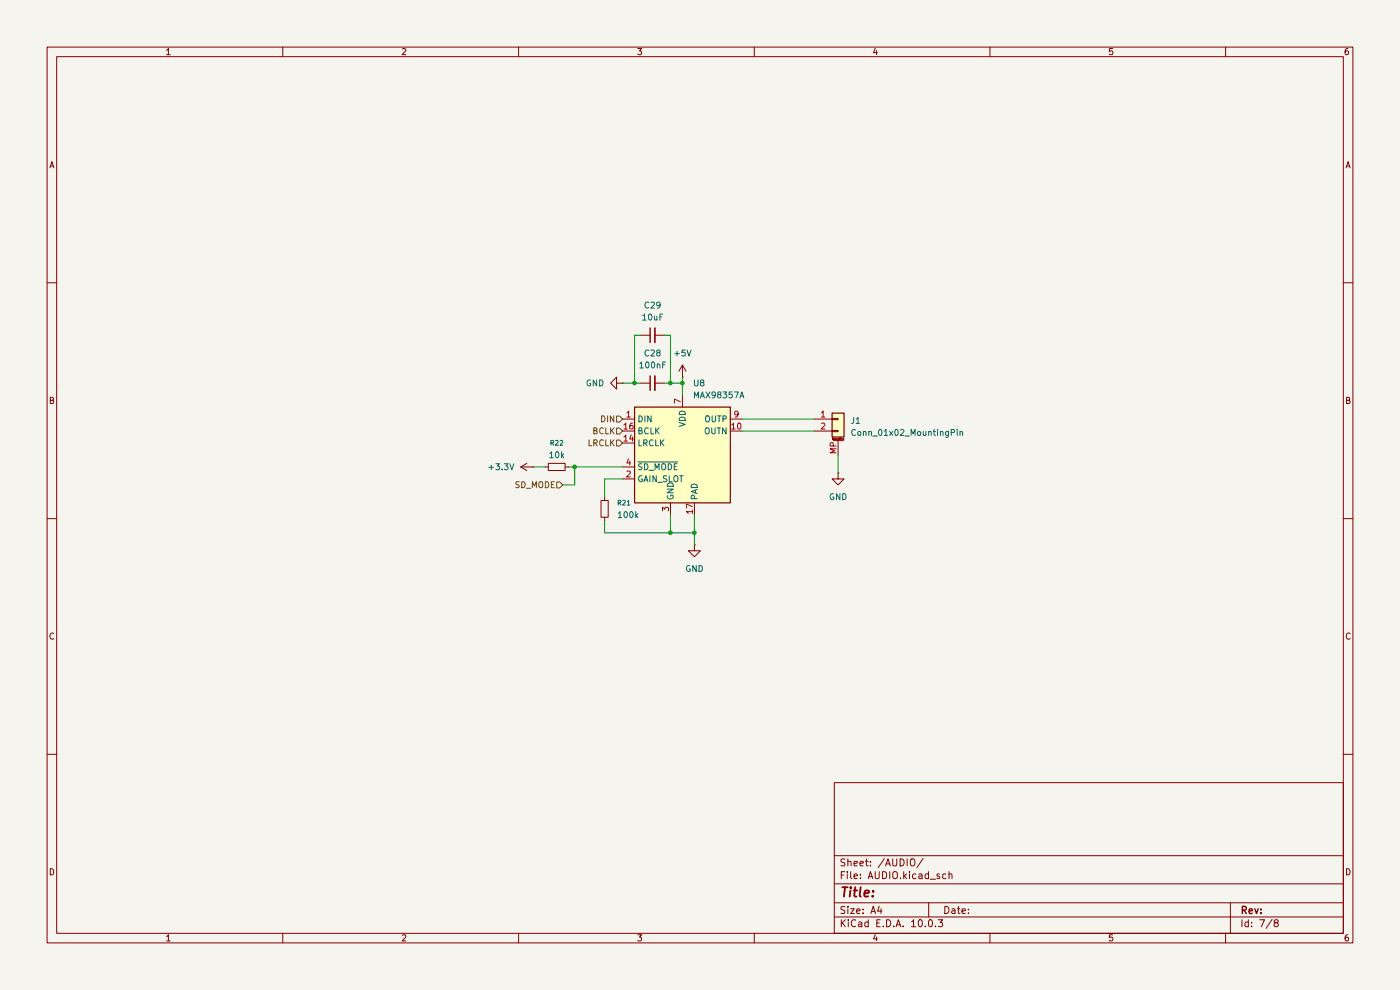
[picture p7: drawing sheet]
(kicad_sch
 (version 20260306)
 (generator "eeschema")
 (generator_version "10.0")
 (paper "A4")
 (lib_symbols
  (symbol "Audio:MAX98357A" (exclude_from_sim no) (in_bom yes) (on_board yes)
   (in_pos_files yes)
   (duplicate_pin_numbers_are_jumpers no)
   (property "Reference" "U" (at -8.89 11.43 0) (show_name no) (do_not_autoplace no) (effects (font (size 1.27 1.27))))
   (property "Value" "MAX98357A" (at 10.16 11.43 0) (show_name no) (do_not_autoplace no) (effects (font (size 1.27 1.27))))
   (property "Footprint" "Package_DFN_QFN:TQFN-16-1EP_3x3mm_P0.5mm_EP1.23x1.23mm" (at -1.27 -2.54 0) (show_name no) (do_not_autoplace no) (hide yes) (effects (font (size 1.27 1.27))))
   (property "Datasheet" "https://www.analog.com/media/en/technical-documentation/data-sheets/MAX98357A-MAX98357B.pdf" (at 0 -2.54 0) (show_name no) (do_not_autoplace no) (hide yes) (effects (font (size 1.27 1.27))))
   (property "Description" "Mono DAC with amplifier, I2S, PCM, TDM, 32-bit, 96khz, 3.2W, TQFP-16" (at 0 0 0) (show_name no) (do_not_autoplace no) (hide yes) (effects (font (size 1.27 1.27))))
   (symbol "MAX98357A_1_1"
    (rectangle (start -10.16 10.16) (end 10.16 -10.16) (stroke (width 0.254) (type default)) (fill (type background)))
    (pin input line (at -12.7 7.62 0) (length 2.54) (name "DIN" (effects (font (size 1.27 1.27)))) (number "1" (effects (font (size 1.27 1.27)))))
    (pin passive line (at -12.7 -5.08 0) (length 2.54) (name "GAIN_SLOT" (effects (font (size 1.27 1.27)))) (number "2" (effects (font (size 1.27 1.27)))))
    (pin power_in line (at -2.54 -12.7 90) (length 2.54) (name "GND" (effects (font (size 1.27 1.27)))) (number "3" (effects (font (size 1.27 1.27)))))
    (pin input line (at -12.7 -2.54 0) (length 2.54) (name "~{SD_MODE}" (effects (font (size 1.27 1.27)))) (number "4" (effects (font (size 1.27 1.27)))))
    (pin no_connect line (at 10.16 2.54 180) (length 2.54) (hide yes) (name "NC" (effects (font (size 1.27 1.27)))) (number "5" (effects (font (size 1.27 1.27)))))
    (pin no_connect line (at 10.16 0 180) (length 2.54) (hide yes) (name "NC" (effects (font (size 1.27 1.27)))) (number "6" (effects (font (size 1.27 1.27)))))
    (pin power_in line (at 0 12.7 270) (length 2.54) (name "VDD" (effects (font (size 1.27 1.27)))) (number "7" (effects (font (size 1.27 1.27)))))
    (pin passive line (at 0 12.7 270) (length 2.54) (hide yes) (name "VDD" (effects (font (size 1.27 1.27)))) (number "8" (effects (font (size 1.27 1.27)))))
    (pin output line (at 12.7 7.62 180) (length 2.54) (name "OUTP" (effects (font (size 1.27 1.27)))) (number "9" (effects (font (size 1.27 1.27)))))
    (pin output line (at 12.7 5.08 180) (length 2.54) (name "OUTN" (effects (font (size 1.27 1.27)))) (number "10" (effects (font (size 1.27 1.27)))))
    (pin passive line (at -2.54 -12.7 90) (length 2.54) (hide yes) (name "GND" (effects (font (size 1.27 1.27)))) (number "11" (effects (font (size 1.27 1.27)))))
    (pin no_connect line (at 10.16 -5.08 180) (length 2.54) (hide yes) (name "NC" (effects (font (size 1.27 1.27)))) (number "12" (effects (font (size 1.27 1.27)))))
    (pin no_connect line (at 10.16 -7.62 180) (length 2.54) (hide yes) (name "NC" (effects (font (size 1.27 1.27)))) (number "13" (effects (font (size 1.27 1.27)))))
    (pin input line (at -12.7 2.54 0) (length 2.54) (name "LRCLK" (effects (font (size 1.27 1.27)))) (number "14" (effects (font (size 1.27 1.27)))))
    (pin passive line (at -2.54 -12.7 90) (length 2.54) (hide yes) (name "GND" (effects (font (size 1.27 1.27)))) (number "15" (effects (font (size 1.27 1.27)))))
    (pin input line (at -12.7 5.08 0) (length 2.54) (name "BCLK" (effects (font (size 1.27 1.27)))) (number "16" (effects (font (size 1.27 1.27)))))
    (pin unspecified line (at 2.54 -12.7 90) (length 2.54) (name "PAD" (effects (font (size 1.27 1.27)))) (number "17" (effects (font (size 1.27 1.27))))))
   (embedded_fonts no))
  (symbol "Connector_Generic_MountingPin:Conn_01x02_MountingPin"
   (pin_names
    (offset 1.016) (hide yes)) (exclude_from_sim no) (in_bom yes) (on_board yes)
   (in_pos_files yes)
   (duplicate_pin_numbers_are_jumpers no)
   (property "Reference" "J" (at 0 2.54 0) (show_name no) (do_not_autoplace no) (effects (font (size 1.27 1.27))))
   (property "Value" "Conn_01x02_MountingPin" (at 1.27 -5.08 0) (show_name no) (do_not_autoplace no) (effects (font (size 1.27 1.27)) (justify left)))
   (property "Footprint" "" (at 0 0 0) (show_name no) (do_not_autoplace no) (hide yes) (effects (font (size 1.27 1.27))))
   (property "Datasheet" "" (at 0 0 0) (show_name no) (do_not_autoplace no) (hide yes) (effects (font (size 1.27 1.27))))
   (property "Description" "Generic connectable mounting pin connector, single row, 01x02, script generated (kicad-library-utils/schlib/autogen/connector/)" (at 0 0 0) (show_name no) (do_not_autoplace no) (hide yes) (effects (font (size 1.27 1.27))))
   (symbol "Conn_01x02_MountingPin_1_1"
    (rectangle (start -1.27 1.27) (end 1.27 -3.81) (stroke (width 0.254) (type default)) (fill (type background)))
    (rectangle (start -1.27 0.127) (end 0 -0.127) (stroke (width 0.1524) (type default)) (fill (type none)))
    (rectangle (start -1.27 -2.413) (end 0 -2.667) (stroke (width 0.1524) (type default)) (fill (type none)))
    (polyline (pts (xy -1.016 -4.572) (xy 1.016 -4.572)) (stroke (width 0.1524) (type default)) (fill (type none)))
    (text "Mounting" (at 0 -4.191 0) (effects (font (size 0.381 0.381))))
    (pin passive line (at -5.08 0 0) (length 3.81) (name "Pin_1" (effects (font (size 1.27 1.27)))) (number "1" (effects (font (size 1.27 1.27)))))
    (pin passive line (at -5.08 -2.54 0) (length 3.81) (name "Pin_2" (effects (font (size 1.27 1.27)))) (number "2" (effects (font (size 1.27 1.27)))))
    (pin passive line (at 0 -7.62 90) (length 3.048) (name "MountPin" (effects (font (size 1.27 1.27)))) (number "MP" (effects (font (size 1.27 1.27))))))
   (embedded_fonts no))
  (symbol "Device:C_Small"
   (pin_numbers (hide yes))
   (pin_names
    (offset 0.254) (hide yes)) (exclude_from_sim no) (in_bom yes) (on_board yes)
   (in_pos_files yes)
   (duplicate_pin_numbers_are_jumpers no)
   (property "Reference" "C" (at 0.254 1.778 0) (show_name no) (do_not_autoplace no) (effects (font (size 1.27 1.27)) (justify left)))
   (property "Value" "C_Small" (at 0.254 -2.032 0) (show_name no) (do_not_autoplace no) (effects (font (size 1.27 1.27)) (justify left)))
   (property "Footprint" "" (at 0 0 0) (show_name no) (do_not_autoplace no) (hide yes) (effects (font (size 1.27 1.27))))
   (property "Datasheet" "" (at 0 0 0) (show_name no) (do_not_autoplace no) (hide yes) (effects (font (size 1.27 1.27))))
   (property "Description" "Unpolarized capacitor, small symbol" (at 0 0 0) (show_name no) (do_not_autoplace no) (hide yes) (effects (font (size 1.27 1.27))))
   (symbol "C_Small_0_1"
    (polyline (pts (xy -1.524 0.508) (xy 1.524 0.508)) (stroke (width 0.3048) (type default)) (fill (type none)))
    (polyline (pts (xy -1.524 -0.508) (xy 1.524 -0.508)) (stroke (width 0.3302) (type default)) (fill (type none))))
   (symbol "C_Small_1_1"
    (pin passive line (at 0 2.54 270) (length 2.032) (name "" (effects (font (size 1.27 1.27)))) (number "1" (effects (font (size 1.27 1.27)))))
    (pin passive line (at 0 -2.54 90) (length 2.032) (name "" (effects (font (size 1.27 1.27)))) (number "2" (effects (font (size 1.27 1.27))))))
   (embedded_fonts no))
  (symbol "Device:R_Small"
   (pin_numbers (hide yes))
   (pin_names
    (offset 0.254) (hide yes)) (exclude_from_sim no) (in_bom yes) (on_board yes)
   (in_pos_files yes)
   (duplicate_pin_numbers_are_jumpers no)
   (property "Reference" "R" (at 0 0 90) (show_name no) (do_not_autoplace no) (effects (font (size 1.016 1.016))))
   (property "Value" "R_Small" (at 1.778 0 90) (show_name no) (do_not_autoplace no) (effects (font (size 1.27 1.27))))
   (property "Footprint" "" (at 0 0 0) (show_name no) (do_not_autoplace no) (hide yes) (effects (font (size 1.27 1.27))))
   (property "Datasheet" "" (at 0 0 0) (show_name no) (do_not_autoplace no) (hide yes) (effects (font (size 1.27 1.27))))
   (property "Description" "Resistor, small symbol" (at 0 0 0) (show_name no) (do_not_autoplace no) (hide yes) (effects (font (size 1.27 1.27))))
   (symbol "R_Small_0_1"
    (rectangle (start -0.762 1.778) (end 0.762 -1.778) (stroke (width 0.2032) (type default)) (fill (type none))))
   (symbol "R_Small_1_1"
    (pin passive line (at 0 2.54 270) (length 0.762) (name "" (effects (font (size 1.27 1.27)))) (number "1" (effects (font (size 1.27 1.27)))))
    (pin passive line (at 0 -2.54 90) (length 0.762) (name "" (effects (font (size 1.27 1.27)))) (number "2" (effects (font (size 1.27 1.27))))))
   (embedded_fonts no))
  (symbol "power:+3.3V"
   (power global)
   (pin_numbers (hide yes))
   (pin_names
    (offset 0) (hide yes)) (exclude_from_sim no) (in_bom yes) (on_board yes)
   (in_pos_files yes)
   (duplicate_pin_numbers_are_jumpers no)
   (property "Reference" "#PWR" (at 0 -3.81 0) (show_name no) (do_not_autoplace no) (hide yes) (effects (font (size 1.27 1.27))))
   (property "Value" "+3.3V" (at 0 3.556 0) (show_name no) (do_not_autoplace no) (effects (font (size 1.27 1.27))))
   (property "Footprint" "" (at 0 0 0) (show_name no) (do_not_autoplace no) (hide yes) (effects (font (size 1.27 1.27))))
   (property "Datasheet" "" (at 0 0 0) (show_name no) (do_not_autoplace no) (hide yes) (effects (font (size 1.27 1.27))))
   (property "Description" "Power symbol creates a global label with name \"+3.3V\"" (at 0 0 0) (show_name no) (do_not_autoplace no) (hide yes) (effects (font (size 1.27 1.27))))
   (symbol "+3.3V_0_1"
    (polyline (pts (xy -0.762 1.27) (xy 0 2.54)) (stroke (width 0) (type default)) (fill (type none)))
    (polyline (pts (xy 0 2.54) (xy 0.762 1.27)) (stroke (width 0) (type default)) (fill (type none)))
    (polyline (pts (xy 0 0) (xy 0 2.54)) (stroke (width 0) (type default)) (fill (type none))))
   (symbol "+3.3V_1_1"
    (pin power_in line (at 0 0 90) (length 0) (name "" (effects (font (size 1.27 1.27)))) (number "1" (effects (font (size 1.27 1.27))))))
   (embedded_fonts no))
  (symbol "power:+5V"
   (power global)
   (pin_numbers (hide yes))
   (pin_names
    (offset 0) (hide yes)) (exclude_from_sim no) (in_bom yes) (on_board yes)
   (in_pos_files yes)
   (duplicate_pin_numbers_are_jumpers no)
   (property "Reference" "#PWR" (at 0 -3.81 0) (show_name no) (do_not_autoplace no) (hide yes) (effects (font (size 1.27 1.27))))
   (property "Value" "+5V" (at 0 3.556 0) (show_name no) (do_not_autoplace no) (effects (font (size 1.27 1.27))))
   (property "Footprint" "" (at 0 0 0) (show_name no) (do_not_autoplace no) (hide yes) (effects (font (size 1.27 1.27))))
   (property "Datasheet" "" (at 0 0 0) (show_name no) (do_not_autoplace no) (hide yes) (effects (font (size 1.27 1.27))))
   (property "Description" "Power symbol creates a global label with name \"+5V\"" (at 0 0 0) (show_name no) (do_not_autoplace no) (hide yes) (effects (font (size 1.27 1.27))))
   (symbol "+5V_0_1"
    (polyline (pts (xy -0.762 1.27) (xy 0 2.54)) (stroke (width 0) (type default)) (fill (type none)))
    (polyline (pts (xy 0 2.54) (xy 0.762 1.27)) (stroke (width 0) (type default)) (fill (type none)))
    (polyline (pts (xy 0 0) (xy 0 2.54)) (stroke (width 0) (type default)) (fill (type none))))
   (symbol "+5V_1_1"
    (pin power_in line (at 0 0 90) (length 0) (name "" (effects (font (size 1.27 1.27)))) (number "1" (effects (font (size 1.27 1.27))))))
   (embedded_fonts no))
  (symbol "power:GND"
   (power global)
   (pin_numbers (hide yes))
   (pin_names
    (offset 0) (hide yes)) (exclude_from_sim no) (in_bom yes) (on_board yes)
   (in_pos_files yes)
   (duplicate_pin_numbers_are_jumpers no)
   (property "Reference" "#PWR" (at 0 -6.35 0) (show_name no) (do_not_autoplace no) (hide yes) (effects (font (size 1.27 1.27))))
   (property "Value" "GND" (at 0 -3.81 0) (show_name no) (do_not_autoplace no) (effects (font (size 1.27 1.27))))
   (property "Footprint" "" (at 0 0 0) (show_name no) (do_not_autoplace no) (hide yes) (effects (font (size 1.27 1.27))))
   (property "Datasheet" "" (at 0 0 0) (show_name no) (do_not_autoplace no) (hide yes) (effects (font (size 1.27 1.27))))
   (property "Description" "Power symbol creates a global label with name \"GND\" , ground" (at 0 0 0) (show_name no) (do_not_autoplace no) (hide yes) (effects (font (size 1.27 1.27))))
   (symbol "GND_0_1"
    (polyline (pts (xy 0 0) (xy 0 -1.27) (xy 1.27 -1.27) (xy 0 -2.54) (xy -1.27 -1.27) (xy 0 -1.27)) (stroke (width 0) (type default)) (fill (type none))))
   (symbol "GND_1_1"
    (pin power_in line (at 0 0 270) (length 0) (name "" (effects (font (size 1.27 1.27)))) (number "1" (effects (font (size 1.27 1.27))))))
   (embedded_fonts no)))
 (junction
  (at 134.62 81.28)
  (diameter 0)
  (color 0 0 0 0))
 (junction
  (at 144.78 81.28)
  (diameter 0)
  (color 0 0 0 0))
 (junction
  (at 142.24 113.03)
  (diameter 0)
  (color 0 0 0 0))
 (junction
  (at 142.24 81.28)
  (diameter 0)
  (color 0 0 0 0))
 (junction
  (at 121.92 99.06)
  (diameter 0)
  (color 0 0 0 0))
 (junction
  (at 147.32 113.03)
  (diameter 0)
  (color 0 0 0 0))
 (wire
  (pts (xy 113.03 99.06) (xy 115.57 99.06))
  (stroke (width 0) (type default)))
 (wire
  (pts (xy 144.78 81.28) (xy 144.78 83.82))
  (stroke (width 0) (type default)))
 (wire
  (pts (xy 135.89 71.12) (xy 134.62 71.12))
  (stroke (width 0) (type default)))
 (wire
  (pts (xy 144.78 80.01) (xy 144.78 81.28))
  (stroke (width 0) (type default)))
 (wire
  (pts (xy 142.24 71.12) (xy 142.24 81.28))
  (stroke (width 0) (type default)))
 (wire
  (pts (xy 121.92 102.87) (xy 121.92 99.06))
  (stroke (width 0) (type default)))
 (wire
  (pts (xy 134.62 71.12) (xy 134.62 81.28))
  (stroke (width 0) (type default)))
 (wire
  (pts (xy 140.97 71.12) (xy 142.24 71.12))
  (stroke (width 0) (type default)))
 (wire
  (pts (xy 121.92 99.06) (xy 132.08 99.06))
  (stroke (width 0) (type default)))
 (wire
  (pts (xy 132.08 81.28) (xy 134.62 81.28))
  (stroke (width 0) (type default)))
 (wire
  (pts (xy 128.27 101.6) (xy 132.08 101.6))
  (stroke (width 0) (type default)))
 (wire
  (pts (xy 128.27 105.41) (xy 128.27 101.6))
  (stroke (width 0) (type default)))
 (wire
  (pts (xy 147.32 113.03) (xy 147.32 115.57))
  (stroke (width 0) (type default)))
 (wire
  (pts (xy 172.72 88.9) (xy 157.48 88.9))
  (stroke (width 0) (type default)))
 (wire
  (pts (xy 120.65 99.06) (xy 121.92 99.06))
  (stroke (width 0) (type default)))
 (wire
  (pts (xy 128.27 110.49) (xy 128.27 113.03))
  (stroke (width 0) (type default)))
 (wire
  (pts (xy 142.24 81.28) (xy 144.78 81.28))
  (stroke (width 0) (type default)))
 (wire
  (pts (xy 134.62 81.28) (xy 135.89 81.28))
  (stroke (width 0) (type default)))
 (wire
  (pts (xy 177.8 100.33) (xy 177.8 96.52))
  (stroke (width 0) (type default)))
 (wire
  (pts (xy 140.97 81.28) (xy 142.24 81.28))
  (stroke (width 0) (type default)))
 (wire
  (pts (xy 128.27 113.03) (xy 142.24 113.03))
  (stroke (width 0) (type default)))
 (wire
  (pts (xy 142.24 113.03) (xy 147.32 113.03))
  (stroke (width 0) (type default)))
 (wire
  (pts (xy 172.72 91.44) (xy 157.48 91.44))
  (stroke (width 0) (type default)))
 (wire
  (pts (xy 147.32 109.22) (xy 147.32 113.03))
  (stroke (width 0) (type default)))
 (wire
  (pts (xy 142.24 109.22) (xy 142.24 113.03))
  (stroke (width 0) (type default)))
 (wire
  (pts (xy 119.38 102.87) (xy 121.92 102.87))
  (stroke (width 0) (type default)))
 (hierarchical_label "DIN"
  (shape input)
  (at 132.08 88.9 180)
  (effects (font (size 1.27 1.27)) (justify right)))
 (hierarchical_label "BCLK"
  (shape input)
  (at 132.08 91.44 180)
  (effects (font (size 1.27 1.27)) (justify right)))
 (hierarchical_label "SD_MODE"
  (shape input)
  (at 119.38 102.87 180)
  (effects (font (size 1.27 1.27)) (justify right)))
 (hierarchical_label "LRCLK"
  (shape input)
  (at 132.08 93.98 180)
  (effects (font (size 1.27 1.27)) (justify right)))
 (symbol
  (lib_id "Audio:MAX98357A")
  (at 144.78 96.52 0)
  (unit 1)
  (body_style 1)
  (exclude_from_sim no)
  (in_bom yes)
  (on_board yes)
  (in_pos_files yes)
  (dnp no)
  (fields_autoplaced yes)
  (property "Reference" "U8" (at 146.9233 81.28 0) (show_name no) (do_not_autoplace no) (effects (font (size 1.27 1.27)) (justify left)))
  (property "Value" "MAX98357A" (at 146.9233 83.82 0) (show_name no) (do_not_autoplace no) (effects (font (size 1.27 1.27)) (justify left)))
  (property "Footprint" "Package_DFN_QFN:TQFN-16-1EP_3x3mm_P0.5mm_EP1.23x1.23mm" (at 143.51 99.06 0) (hide yes) (show_name no) (do_not_autoplace no) (effects (font (size 1.27 1.27))))
  (property "Datasheet" "https://www.analog.com/media/en/technical-documentation/data-sheets/MAX98357A-MAX98357B.pdf" (at 144.78 99.06 0) (hide yes) (show_name no) (do_not_autoplace no) (effects (font (size 1.27 1.27))))
  (property "Description" "Mono DAC with amplifier, I2S, PCM, TDM, 32-bit, 96khz, 3.2W, TQFP-16" (at 144.78 96.52 0) (hide yes) (show_name no) (do_not_autoplace no) (effects (font (size 1.27 1.27))))
  (pin "11")
  (pin "17")
  (pin "13")
  (pin "6")
  (pin "1")
  (pin "8")
  (pin "2")
  (pin "7")
  (pin "14")
  (pin "16")
  (pin "15")
  (pin "12")
  (pin "9")
  (pin "3")
  (pin "5")
  (pin "4")
  (pin "10"))
 (symbol
  (lib_id "Device:C_Small")
  (at 138.43 71.12 90)
  (unit 1)
  (body_style 1)
  (exclude_from_sim no)
  (in_bom yes)
  (on_board yes)
  (in_pos_files yes)
  (dnp no)
  (fields_autoplaced yes)
  (property "Reference" "C29" (at 138.4363 64.77 90) (show_name no) (do_not_autoplace no) (effects (font (size 1.27 1.27))))
  (property "Value" "10uF" (at 138.4363 67.31 90) (show_name no) (do_not_autoplace no) (effects (font (size 1.27 1.27))))
  (property "Footprint" "Capacitor_SMD:C_0805_2012Metric" (at 138.43 71.12 0) (hide yes) (show_name no) (do_not_autoplace no) (effects (font (size 1.27 1.27))))
  (property "Datasheet" "" (at 138.43 71.12 0) (hide yes) (show_name no) (do_not_autoplace no) (effects (font (size 1.27 1.27))))
  (property "Description" "Unpolarized capacitor, small symbol" (at 138.43 71.12 0) (hide yes) (show_name no) (do_not_autoplace no) (effects (font (size 1.27 1.27))))
  (pin "1")
  (pin "2"))
 (symbol
  (lib_id "Device:R_Small")
  (at 128.27 107.95 0)
  (unit 1)
  (body_style 1)
  (exclude_from_sim no)
  (in_bom yes)
  (on_board yes)
  (in_pos_files yes)
  (dnp no)
  (fields_autoplaced yes)
  (property "Reference" "R21" (at 130.81 106.6799 0) (show_name no) (do_not_autoplace no) (effects (font (size 1.016 1.016)) (justify left)))
  (property "Value" "100k" (at 130.81 109.2199 0) (show_name no) (do_not_autoplace no) (effects (font (size 1.27 1.27)) (justify left)))
  (property "Footprint" "Resistor_SMD:R_0402_1005Metric" (at 128.27 107.95 0) (hide yes) (show_name no) (do_not_autoplace no) (effects (font (size 1.27 1.27))))
  (property "Datasheet" "" (at 128.27 107.95 0) (hide yes) (show_name no) (do_not_autoplace no) (effects (font (size 1.27 1.27))))
  (property "Description" "Resistor, small symbol" (at 128.27 107.95 0) (hide yes) (show_name no) (do_not_autoplace no) (effects (font (size 1.27 1.27))))
  (pin "2")
  (pin "1"))
 (symbol
  (lib_id "Device:C_Small")
  (at 138.43 81.28 90)
  (unit 1)
  (body_style 1)
  (exclude_from_sim no)
  (in_bom yes)
  (on_board yes)
  (in_pos_files yes)
  (dnp no)
  (fields_autoplaced yes)
  (property "Reference" "C28" (at 138.4363 74.93 90) (show_name no) (do_not_autoplace no) (effects (font (size 1.27 1.27))))
  (property "Value" "100nF" (at 138.4363 77.47 90) (show_name no) (do_not_autoplace no) (effects (font (size 1.27 1.27))))
  (property "Footprint" "Capacitor_SMD:C_0402_1005Metric" (at 138.43 81.28 0) (hide yes) (show_name no) (do_not_autoplace no) (effects (font (size 1.27 1.27))))
  (property "Datasheet" "" (at 138.43 81.28 0) (hide yes) (show_name no) (do_not_autoplace no) (effects (font (size 1.27 1.27))))
  (property "Description" "Unpolarized capacitor, small symbol" (at 138.43 81.28 0) (hide yes) (show_name no) (do_not_autoplace no) (effects (font (size 1.27 1.27))))
  (pin "1")
  (pin "2"))
 (symbol
  (lib_id "power:GND")
  (at 147.32 115.57 0)
  (unit 1)
  (body_style 1)
  (exclude_from_sim no)
  (in_bom yes)
  (on_board yes)
  (in_pos_files yes)
  (dnp no)
  (fields_autoplaced yes)
  (property "Reference" "#PWR049" (at 147.32 121.92 0) (hide yes) (show_name no) (do_not_autoplace no) (effects (font (size 1.27 1.27))))
  (property "Value" "GND" (at 147.32 120.65 0) (show_name no) (do_not_autoplace no) (effects (font (size 1.27 1.27))))
  (property "Footprint" "" (at 147.32 115.57 0) (hide yes) (show_name no) (do_not_autoplace no) (effects (font (size 1.27 1.27))))
  (property "Datasheet" "" (at 147.32 115.57 0) (hide yes) (show_name no) (do_not_autoplace no) (effects (font (size 1.27 1.27))))
  (property "Description" "Power symbol creates a global label with name \"GND\" , ground" (at 147.32 115.57 0) (hide yes) (show_name no) (do_not_autoplace no) (effects (font (size 1.27 1.27))))
  (pin "1"))
 (symbol
  (lib_id "Device:R_Small")
  (at 118.11 99.06 90)
  (unit 1)
  (body_style 1)
  (exclude_from_sim no)
  (in_bom yes)
  (on_board yes)
  (in_pos_files yes)
  (dnp no)
  (fields_autoplaced yes)
  (property "Reference" "R22" (at 118.11 93.98 90) (show_name no) (do_not_autoplace no) (effects (font (size 1.016 1.016))))
  (property "Value" "10k" (at 118.11 96.52 90) (show_name no) (do_not_autoplace no) (effects (font (size 1.27 1.27))))
  (property "Footprint" "Resistor_SMD:R_0402_1005Metric" (at 118.11 99.06 0) (hide yes) (show_name no) (do_not_autoplace no) (effects (font (size 1.27 1.27))))
  (property "Datasheet" "" (at 118.11 99.06 0) (hide yes) (show_name no) (do_not_autoplace no) (effects (font (size 1.27 1.27))))
  (property "Description" "Resistor, small symbol" (at 118.11 99.06 0) (hide yes) (show_name no) (do_not_autoplace no) (effects (font (size 1.27 1.27))))
  (pin "2")
  (pin "1"))
 (symbol
  (lib_id "power:GND")
  (at 177.8 100.33 0)
  (unit 1)
  (body_style 1)
  (exclude_from_sim no)
  (in_bom yes)
  (on_board yes)
  (in_pos_files yes)
  (dnp no)
  (fields_autoplaced yes)
  (property "Reference" "#PWR063" (at 177.8 106.68 0) (hide yes) (show_name no) (do_not_autoplace no) (effects (font (size 1.27 1.27))))
  (property "Value" "GND" (at 177.8 105.41 0) (show_name no) (do_not_autoplace no) (effects (font (size 1.27 1.27))))
  (property "Footprint" "" (at 177.8 100.33 0) (hide yes) (show_name no) (do_not_autoplace no) (effects (font (size 1.27 1.27))))
  (property "Datasheet" "" (at 177.8 100.33 0) (hide yes) (show_name no) (do_not_autoplace no) (effects (font (size 1.27 1.27))))
  (property "Description" "Power symbol creates a global label with name \"GND\" , ground" (at 177.8 100.33 0) (hide yes) (show_name no) (do_not_autoplace no) (effects (font (size 1.27 1.27))))
  (pin "1"))
 (symbol
  (lib_id "power:+3.3V")
  (at 113.03 99.06 90)
  (unit 1)
  (body_style 1)
  (exclude_from_sim no)
  (in_bom yes)
  (on_board yes)
  (in_pos_files yes)
  (dnp no)
  (fields_autoplaced yes)
  (property "Reference" "#PWR061" (at 116.84 99.06 0) (hide yes) (show_name no) (do_not_autoplace no) (effects (font (size 1.27 1.27))))
  (property "Value" "+3.3V" (at 109.22 99.0599 90) (show_name no) (do_not_autoplace no) (effects (font (size 1.27 1.27)) (justify left)))
  (property "Footprint" "" (at 113.03 99.06 0) (hide yes) (show_name no) (do_not_autoplace no) (effects (font (size 1.27 1.27))))
  (property "Datasheet" "" (at 113.03 99.06 0) (hide yes) (show_name no) (do_not_autoplace no) (effects (font (size 1.27 1.27))))
  (property "Description" "Power symbol creates a global label with name \"+3.3V\"" (at 113.03 99.06 0) (hide yes) (show_name no) (do_not_autoplace no) (effects (font (size 1.27 1.27))))
  (pin "1"))
 (symbol
  (lib_id "power:GND")
  (at 132.08 81.28 270)
  (unit 1)
  (body_style 1)
  (exclude_from_sim no)
  (in_bom yes)
  (on_board yes)
  (in_pos_files yes)
  (dnp no)
  (fields_autoplaced yes)
  (property "Reference" "#PWR062" (at 125.73 81.28 0) (hide yes) (show_name no) (do_not_autoplace no) (effects (font (size 1.27 1.27))))
  (property "Value" "GND" (at 128.27 81.2799 90) (show_name no) (do_not_autoplace no) (effects (font (size 1.27 1.27)) (justify right)))
  (property "Footprint" "" (at 132.08 81.28 0) (hide yes) (show_name no) (do_not_autoplace no) (effects (font (size 1.27 1.27))))
  (property "Datasheet" "" (at 132.08 81.28 0) (hide yes) (show_name no) (do_not_autoplace no) (effects (font (size 1.27 1.27))))
  (property "Description" "Power symbol creates a global label with name \"GND\" , ground" (at 132.08 81.28 0) (hide yes) (show_name no) (do_not_autoplace no) (effects (font (size 1.27 1.27))))
  (pin "1"))
 (symbol
  (lib_id "power:+5V")
  (at 144.78 80.01 0)
  (unit 1)
  (body_style 1)
  (exclude_from_sim no)
  (in_bom yes)
  (on_board yes)
  (in_pos_files yes)
  (dnp no)
  (fields_autoplaced yes)
  (property "Reference" "#PWR050" (at 144.78 83.82 0) (hide yes) (show_name no) (do_not_autoplace no) (effects (font (size 1.27 1.27))))
  (property "Value" "+5V" (at 144.78 74.93 0) (show_name no) (do_not_autoplace no) (effects (font (size 1.27 1.27))))
  (property "Footprint" "" (at 144.78 80.01 0) (hide yes) (show_name no) (do_not_autoplace no) (effects (font (size 1.27 1.27))))
  (property "Datasheet" "" (at 144.78 80.01 0) (hide yes) (show_name no) (do_not_autoplace no) (effects (font (size 1.27 1.27))))
  (property "Description" "Power symbol creates a global label with name \"+5V\"" (at 144.78 80.01 0) (hide yes) (show_name no) (do_not_autoplace no) (effects (font (size 1.27 1.27))))
  (pin "1"))
 (symbol
  (lib_id "Connector_Generic_MountingPin:Conn_01x02_MountingPin")
  (at 177.8 88.9 0)
  (unit 1)
  (body_style 1)
  (exclude_from_sim no)
  (in_bom yes)
  (on_board yes)
  (in_pos_files yes)
  (dnp no)
  (fields_autoplaced yes)
  (property "Reference" "J1" (at 180.34 89.2555 0) (show_name no) (do_not_autoplace no) (effects (font (size 1.27 1.27)) (justify left)))
  (property "Value" "Conn_01x02_MountingPin" (at 180.34 91.7955 0) (show_name no) (do_not_autoplace no) (effects (font (size 1.27 1.27)) (justify left)))
  (property "Footprint" "Connector_JST:JST_GH_SM02B-GHS-TB_1x02-1MP_P1.25mm_Horizontal" (at 177.8 88.9 0) (hide yes) (show_name no) (do_not_autoplace no) (effects (font (size 1.27 1.27))))
  (property "Datasheet" "" (at 177.8 88.9 0) (hide yes) (show_name no) (do_not_autoplace no) (effects (font (size 1.27 1.27))))
  (property "Description" "Generic connectable mounting pin connector, single row, 01x02, script generated (kicad-library-utils/schlib/autogen/connector/)" (at 177.8 88.9 0) (hide yes) (show_name no) (do_not_autoplace no) (effects (font (size 1.27 1.27))))
  (pin "1")
  (pin "2")
  (pin "MP")))
